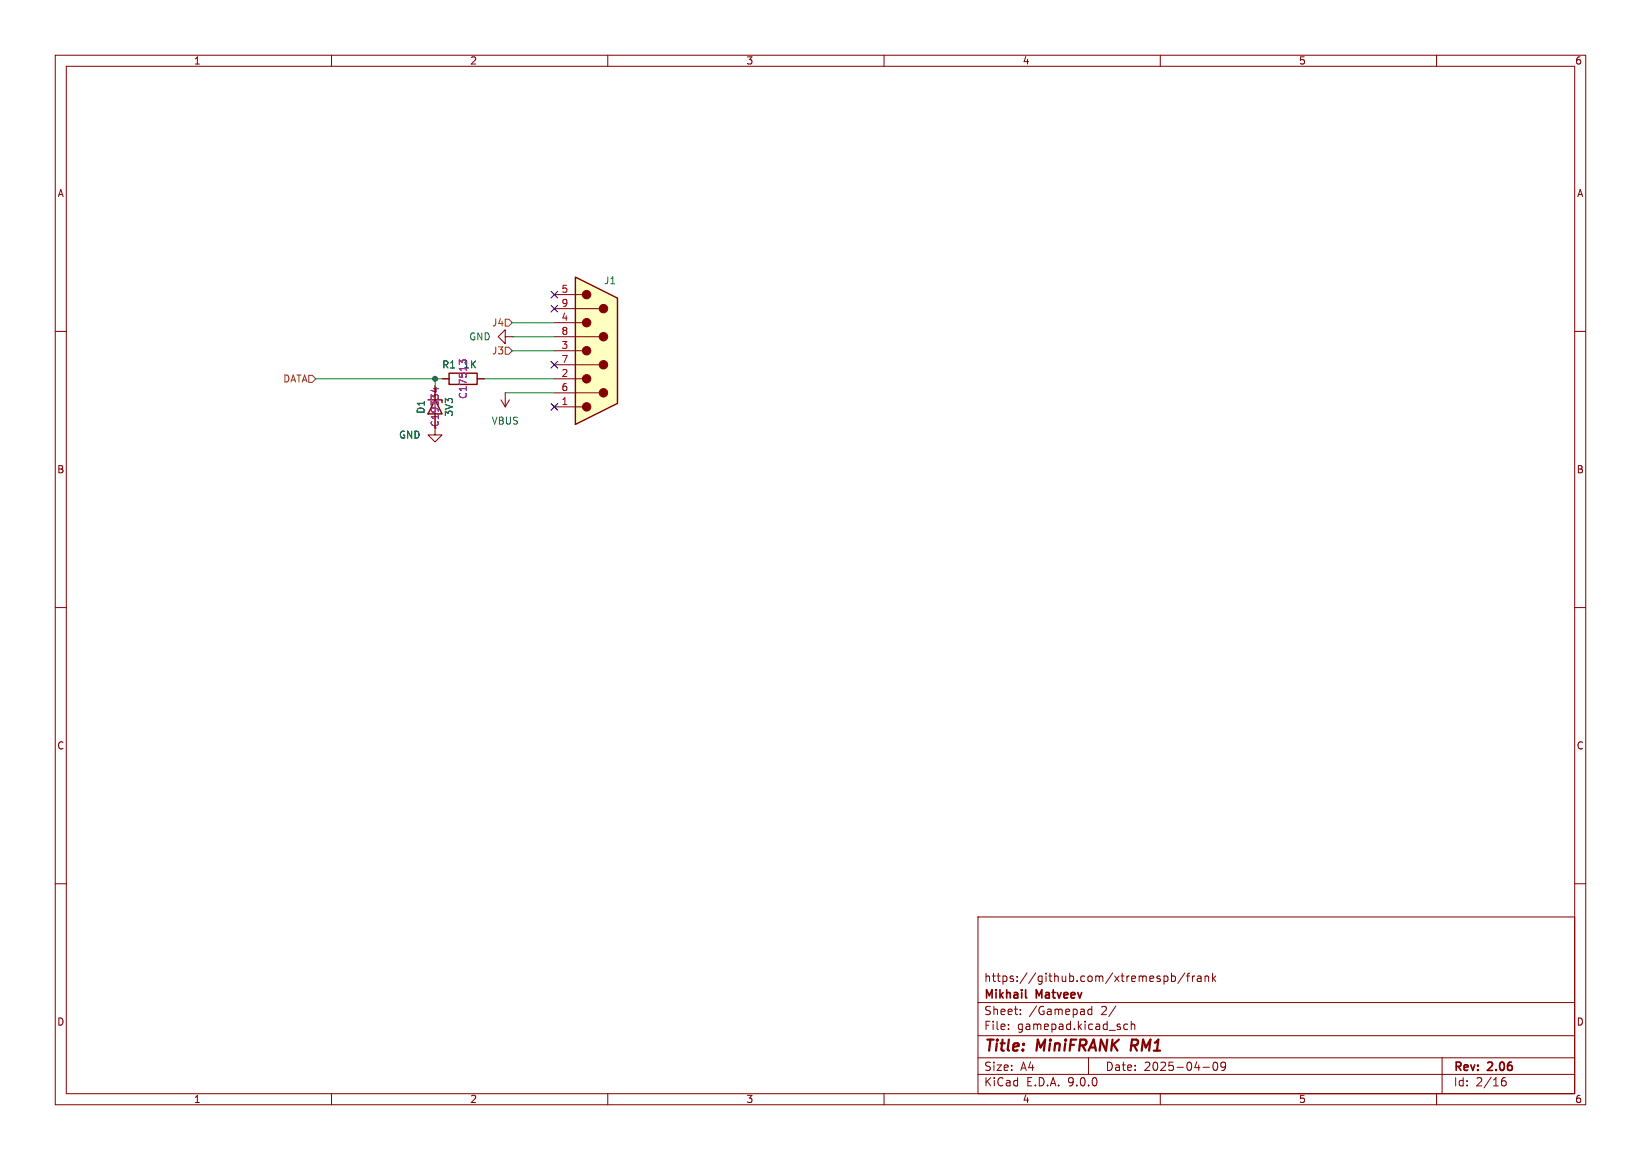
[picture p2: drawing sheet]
<svg xmlns="http://www.w3.org/2000/svg" width="297mm" height="210mm" viewBox="0 0 297 210" stroke-linecap="round" stroke-linejoin="round" font-family="sans-serif">
<g fill="none" stroke="#840000" stroke-width=".18">
<path d="M10 10h277v190h-277zM12 12h273v186h-273zM60 10v2M110 10v2M160 10v2M210 10v2M260 10v2M10 60h2M78.7 77.5v1.2h1.3l-1.3 1.3-1.2-1.3h1.2M78.7 69.9v2.5M80 68.6h1.3M86.4 68.6h1.2"/>
<path d="M90.7 72.4l.7 1.3M91.4 61v-1.3l-1.2 1.3 1.2 1.2v-1.2h1.3M91.4 71.1h.1M91.4 71.1v2.6M92.2 72.4l-.8 1.3M92.7 61h.1M285 60h2M10 110h2M285 110h2M10 160h2M177 166h108v32h-108zM210.7 176.8l.4-.1 .3 .3v.4l-.2 .2h-.5"/>
<path d="M212 176.8l.5-.1 .2 .3v.4l-.1 .2h-.6M212 176.2v1.5M214.5 176.1l-1.3 2M214.7 176.7h.6M215.3 176.2l-.3 .2v1.3M215.8 176.7v1M216.2 176.7l-.2 .1-.2 .2M216.7 176.8h.6l.1 .9M217.4 177.1h-.5a.29 .29 0 0 0-.2 .3 .29 .29 0 0 0 .2 .3l.5-.1M218.1 176.8l.2-.1 .4 .1v.9M218.1 176.7v1M219.5 176.2v1.5"/>
<path d="M219.6 177.1l.4 .6M220 176.7l-.5 .6M285 160h2M60 198v2M110 198v2M160 198v2M177 194.5h108M177 191.5h108M177 187.5h108M177 181.5h108M182.5 186.3v.1M182.5 185.5v.1"/>
<path d="M184.7 183.6v.1M184.7 182.8v.1M197 191.5v3M197.6 182.2v1.5M197.6 182.8l-.4-.1-.3 .3v.4l.1 .2h.6M202 182.1l-1.3 2M204.1 185.5l-.4-.1-.3 .3v.4l.1 .2h.6M204.7 185.5l.3-.1 .3 .1 .1 .9M204.7 184.9v1.5M210 198v2M217.7 193.2h1.2M219.7 192.4l.2-.1a.8 .8 0 0 1 .5 .7 .8 .8 0 0 1-.5 .8l-.2-.1-.2-.5z"/>
<path d="M221.8 192.9l-.3 .3h-.3l-.2-.3 .1-.5 .4-.1 .2 .1a.99 .99 0 0 1-.3 1.4h-.3M260 198v2M261 191.5v6.5M271.7 196l.3-.3h.5l.1 .3v.3l-.3 .3-.4-.1-.2-.2M272.5 195.1a.59 .59 0 0 0-.8 .6"/>
</g>
<path d="M204.9 188.2l-.3 2" fill="none" stroke="#840000" stroke-width=".4"/>
<path d="M185.6 180.5l.2 .2" fill="none" stroke="#840000" stroke-width=".3"/>
<path d="M77.5 72.4h2.5v.5M78.7 72.4l1.3 2.5h-2.5zM81.3 67.6h5.1v2h-5.1z" fill="none" stroke="#840000" stroke-width=".25"/>
<path d="M78.5 70.4h.8M78.9 70.2v.8M83.6 65.6l-.5-.4v.7" fill="none" stroke="#840084" stroke-width=".18"/>
<path d="M104.1 50.2l7.7 3.8v19l-7.7 3.8z" fill="#ffffc2"/>
<path d="M100.3 53.3h5.1M100.3 55.9h8.2M100.3 58.4h5.1M78.7 69.9v2.5M80 68.6h1.3M86.4 68.6h1.2M100.3 61h8.2M100.3 63.5h5.1M100.3 66h8.2M100.3 68.6h5.1M100.3 71.1h8.2M100.3 73.7h5.1" fill="none" stroke="#840000" stroke-width=".18"/>
<path d="M104.1 50.2l7.7 3.8v19l-7.7 3.8z" fill="none" stroke="#840000" stroke-width=".25"/>
<g fill="#840000" stroke="#840000" stroke-width=".18">
<circle cx="106.2" cy="53.3" r=".76"/>
<circle cx="106.2" cy="58.4" r=".76"/>
<circle cx="106.2" cy="63.5" r=".76"/>
<circle cx="106.2" cy="68.6" r=".76"/>
<circle cx="106.2" cy="73.7" r=".76"/>
<circle cx="109.2" cy="55.9" r=".76"/>
<circle cx="109.2" cy="61" r=".76"/>
<circle cx="109.2" cy="66" r=".76"/>
<circle cx="109.2" cy="71.1" r=".76"/>
</g>
<path d="M91.4 57.8h.7l.6 .6-.6 .7h-.7zM55.9 67.9h.6l.6 .7-.6 .6h-.6zM91.4 62.9h.7l.6 .6-.6 .6h-.7z" fill="none" stroke="#725600" stroke-width=".18"/>
<path d="M92.7 58.4h7.6M57.1 68.6h22.9M78.7 68.6v1.3M87.6 68.6h12.7M91.4 71.1h8.9M92.7 63.5h7.6M92.7 61h7.6" fill="none" stroke="#009600" stroke-width=".18"/>
<path d="M99.7 55.3l1.2 1.2M99.7 52.7l1.2 1.2M100.9 55.3l-1.2 1.2M100.9 52.7l-1.2 1.2M99.7 73.1l1.2 1.2M99.7 65.4l1.2 1.2M100.9 73.1l-1.2 1.2M100.9 65.4l-1.2 1.2" fill="none" stroke="#000084" stroke-width=".18"/>
<path d="M78.5 70.4h.8M78.9 70.2v.8M83.6 65.6l-.5-.4v.7" fill="none" stroke="#840084" stroke-width=".18"/>
<circle cx="78.7" cy="68.6" r=".46" fill="#009600" stroke="#009600" stroke-width=".18"/>
<g font-size="2.8" fill="#840000">
<text x="178" y="190.9">Title:</text>
<text x="187.7" y="190.9">MiniFRANK</text>
<text x="205.5" y="190.9">RM1</text>
</g>
<g font-size="2.1" fill="#840000">
<text x="178" y="178">https://github.com/xtremespb/frank</text>
<text x="178" y="184">Sheet:</text>
<text x="178" y="181.2">Mikhail</text>
<text x="186.2" y="184">/Gamepad</text>
<text x="187.6" y="181.2">Matveev</text>
<text x="199.3" y="184">2/</text>
<text x="178" y="186.7">File:</text>
<text x="184.1" y="186.7">gamepad.kicad_sch</text>
<text x="178" y="196.9">KiCad</text>
<text x="178" y="194.1">Size:</text>
<text x="184.7" y="194.1">A4</text>
<text x="185.7" y="196.9">E.D.A.</text>
<text x="193.3" y="196.9">9.0.0</text>
<text x="200" y="194.1">Date:</text>
<text x="207" y="194.1">2025-04-09</text>
<text x="263" y="194.3">Rev:</text>
<text x="263" y="196.9">Id:</text>
<text x="267.1" y="196.9">2/16</text>
<text x="269.4" y="194.3">2.06</text>
</g>
<g font-size="1.8" fill="#840000">
<text x="35" y="11.9">1</text>
<text x="85" y="11.9">2</text>
<text x="135" y="11.9">3</text>
<text x="185" y="11.9">4</text>
<text x="235" y="11.9">5</text>
<text x="285" y="11.9">6</text>
<text x="10.3" y="35.9">A</text>
<text x="285.3" y="35.9">A</text>
<text x="79.6" y="77.4" transform="rotate(-90 79.6 77.4)">C19334</text>
<text x="10.3" y="85.9">B</text>
<text x="285.3" y="85.9">B</text>
<text x="10.3" y="135.9">C</text>
<text x="285.3" y="135.9">C</text>
<text x="10.3" y="185.9">D</text>
<text x="285.3" y="185.9">D</text>
<text x="35" y="199.9">1</text>
<text x="85" y="199.9">2</text>
<text x="135" y="199.9">3</text>
<text x="185" y="199.9">4</text>
<text x="235" y="199.9">5</text>
<text x="285" y="199.9">6</text>
</g>
<g font-size="1.8" fill="#a90000">
<text x="101.5" y="53.1">5</text>
<text x="101.5" y="55.6">9</text>
<text x="101.5" y="58.2">4</text>
<text x="101.5" y="60.7">8</text>
<text x="101.5" y="63.2">3</text>
<text x="101.5" y="65.8">7</text>
<text x="101.5" y="68.3">2</text>
<text x="101.5" y="70.9">6</text>
<text x="101.5" y="73.4">1</text>
</g>
<g font-size="1.8" fill="#006464">
<text x="109.2" y="51.7">J1</text>
<text x="84.8" y="61.8">GND</text>
<text x="79.9" y="66.9">R1</text>
<text x="77.1" y="75" transform="rotate(-90 77.1 75)">D1</text>
<text x="82.1" y="75.5" transform="rotate(-90 82.1 75.5)">3V3</text>
<text x="88.9" y="77.1">VBUS</text>
<text x="72.1" y="79.6">GND</text>
</g>
<g font-size="1.8" fill="#725600">
<text x="89" y="59.3">J4</text>
<text x="89" y="64.4">J3</text>
<text x="51.2" y="69.4">DATA</text>
</g>
<g font-size="1.8" fill="#840084">
<text x="83.7" y="66.9">1K</text>
<text x="84.7" y="72.3" transform="rotate(-90 84.7 72.3)">C17513</text>
</g>
</svg>
